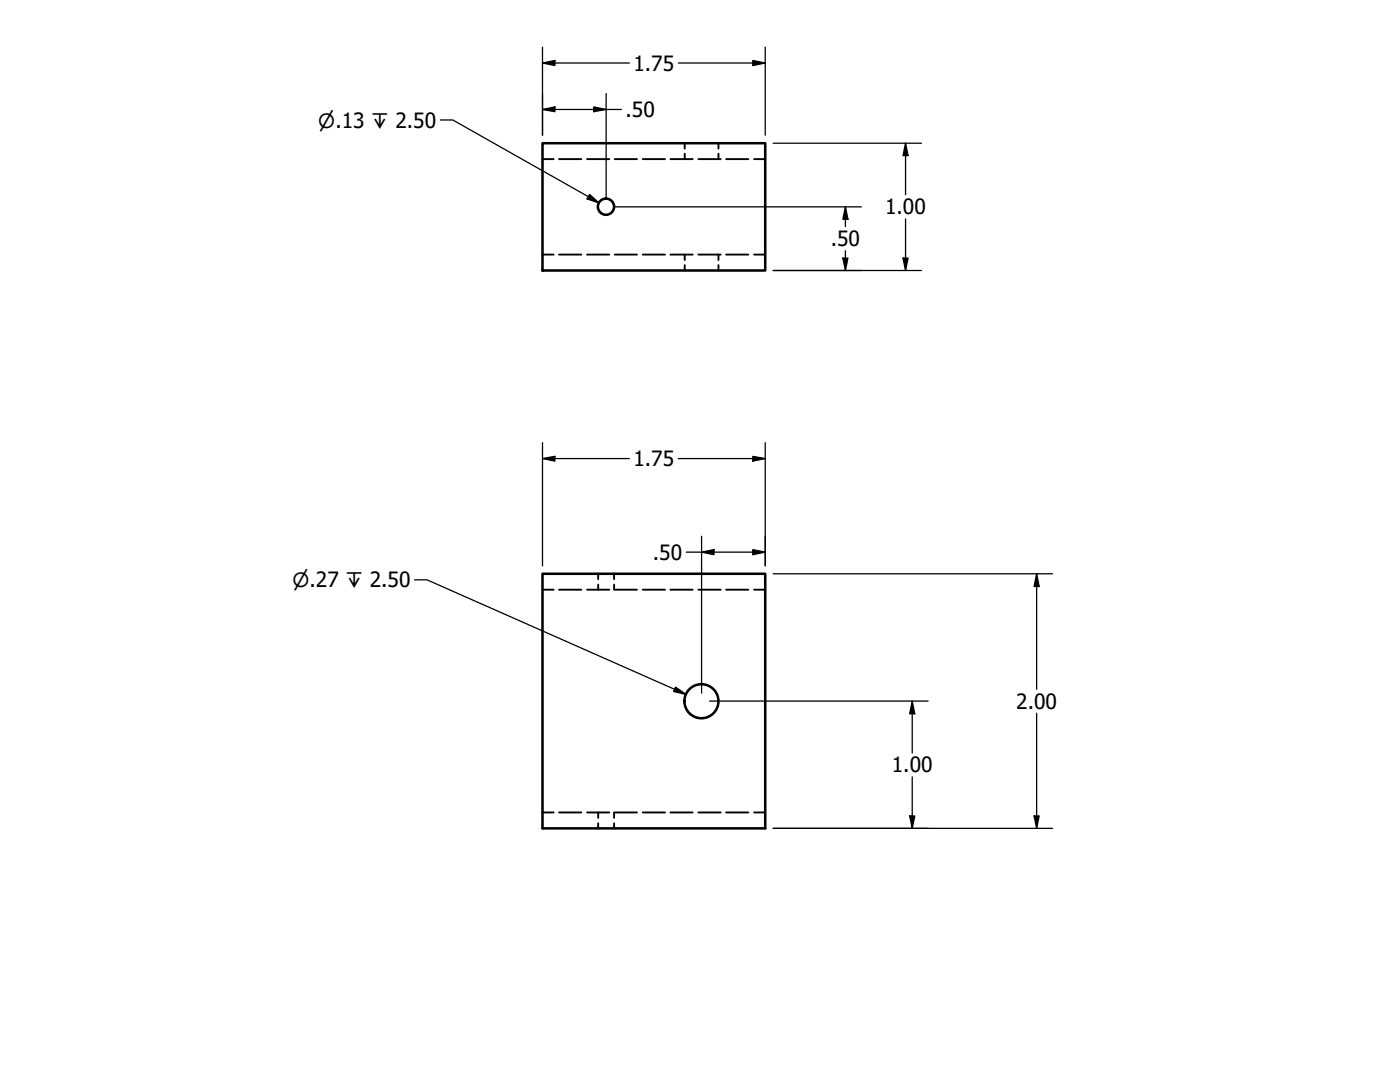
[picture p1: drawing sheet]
<svg xmlns="http://www.w3.org/2000/svg" width="279mm" height="216mm" viewBox="0 0 279 216" stroke-linecap="round" stroke-linejoin="round" font-family="sans-serif">
<!-- layer: Hidden (ANSI) -->
<g fill="none" stroke="#000" stroke-width=".38">
<path d="M108.3 31.8h2.2M111.6 31.8h4.4M117.2 31.8h4.4M122.7 31.8h4.4M128.3 31.8h4.4M133.8 31.8h4.4M136.7 28.6v1.1M136.7 30.7v1.1M139.4 31.8h4.4M143.4 28.6v1.1M143.4 30.7v1.1M144.9 31.8h4.5"/>
<path d="M150.5 31.8h2.2M108.3 50.8h2.2M111.6 50.8h4.4M117.2 50.8h4.4M122.7 50.8h4.4M128.3 50.8h4.4M133.8 50.8h4.4M136.7 50.8v1.1M136.7 52.9v1.1M139.4 50.8h4.4M143.4 50.8v1.1M143.4 52.9v1.1"/>
<path d="M144.9 50.8h4.5M150.5 50.8h2.2M108.3 117.7h2.2M111.6 117.7h4.4M117.2 117.7h4.4M119.4 114.5v1.1M119.4 116.6v1.1M122.6 114.5v1.1M122.6 116.6v1.1M122.7 117.7h4.4M128.3 117.7h4.4M133.8 117.7h4.4"/>
<path d="M139.4 117.7h4.4M144.9 117.7h4.5M150.5 117.7h2.2M108.3 162.1h2.2M111.6 162.1h4.4M117.2 162.1h4.4M119.4 162.1v1.1M119.4 164.3v1M122.6 162.1v1.1M122.6 164.3v1M122.7 162.1h4.4M128.3 162.1h4.4"/>
<path d="M133.8 162.1h4.4M139.4 162.1h4.4M144.9 162.1h4.5M150.5 162.1h2.2"/>
</g>
<!-- layer: Visible (ANSI) -->
<g fill="none" stroke="#000" stroke-width=".51">
<path d="M108.3 28.6h44.4v25.4h-44.4zM108.3 114.5h44.4v50.8h-44.4z"/>
<circle cx="120.9" cy="41.2" r="1.62"/>
<circle cx="140" cy="139.9" r="3.4"/>
</g>
<!-- layer: Dimension (ANSI) -->
<g fill="none" stroke="#000" stroke-width=".25">
<path d="M108.3 12.6l2.4-.5v1zM108.3 9.4v17.6M108.3 12.6h17.3M121 18.7v21M135.4 12.6h17.3M150.2 12.1l2.5 .5-2.5 .5zM152.7 9.4v17.6M108.3 21.8l2.4-.5v1zM108.3 21.8h15.7M118.5 21.3l2.5 .5-2.5 .5zM154.3 28.6h29.6M180.7 28.6l.5 2.5h-1z"/>
<path d="M180.7 28.6v10.3M122.6 41.3h49.3M154.3 54h29.6M168.2 51.5h1l-.5 2.5zM168.7 41.3l.5 2.5h-1zM168.7 41.3v3.9M168.7 50v4M180.2 51.5h1l-.5 2.5zM180.7 43.7v10.3M108.3 91.5l2.4-.4v.9zM108.3 88.3v24.6M108.3 91.5h17.3"/>
<path d="M135.4 91.5h17.3M150.2 91.1l2.5 .4-2.5 .5zM152.7 88.3v24.6M137 110.2h15.7M140 110.2l2.5-.5v1zM140 107v31.3M150.2 109.7l2.5 .5-2.5 .5zM154.3 114.5h55.8M206.9 114.5l.5 2.5h-1zM206.9 114.5v23M141.6 139.9h43.6M182.1 139.9l.5 2.5h-1.1z"/>
<path d="M182.1 139.9v10.3M182.1 155v10.3M206.9 142.3v23M154.3 165.3h55.8M181.5 162.8h1.1l-.5 2.5zM206.4 162.8h1l-.5 2.5z"/>
</g>
<g fill="#000">
<path d="M108.3 12.6l2.4-.5v1z" fill-rule="evenodd"/>
<path d="M150.2 12.1l2.5 .5-2.5 .5z" fill-rule="evenodd"/>
<path d="M108.3 21.8l2.4-.5v1z" fill-rule="evenodd"/>
<path d="M118.5 21.3l2.5 .5-2.5 .5z" fill-rule="evenodd"/>
<path d="M180.7 28.6l.5 2.5h-1z" fill-rule="evenodd"/>
<path d="M168.2 51.5h1l-.5 2.5z" fill-rule="evenodd"/>
<path d="M168.7 41.3l.5 2.5h-1z" fill-rule="evenodd"/>
<path d="M180.2 51.5h1l-.5 2.5z" fill-rule="evenodd"/>
<path d="M108.3 91.5l2.4-.4v.9z" fill-rule="evenodd"/>
<path d="M150.2 91.1l2.5 .4-2.5 .5z" fill-rule="evenodd"/>
<path d="M140 110.2l2.5-.5v1z" fill-rule="evenodd"/>
<path d="M150.2 109.7l2.5 .5-2.5 .5z" fill-rule="evenodd"/>
<path d="M206.9 114.5l.5 2.5h-1z" fill-rule="evenodd"/>
<path d="M182.1 139.9l.5 2.5h-1.1z" fill-rule="evenodd"/>
<path d="M181.5 162.8h1.1l-.5 2.5z" fill-rule="evenodd"/>
<path d="M206.4 162.8h1l-.5 2.5z" fill-rule="evenodd"/>
</g>
<!-- layer: Symbol (ANSI) -->
<path d="M87.9 23.9h2.5l29.2 16.6M117.7 38.8l1.9 1.7-2.4-.8zM82.7 115.7h2.5l51.7 22.9M134.8 137.1l2.1 1.5-2.5-.6z" fill="none" stroke="#000" stroke-width=".25"/>
<g fill="#000">
<path d="M117.7 38.8l1.9 1.7-2.4-.8z" fill-rule="evenodd"/>
<path d="M134.8 137.1l2.1 1.5-2.5-.6z" fill-rule="evenodd"/>
</g>
<g font-size="4.2">
<text x="126.4" y="14.1">1.75</text>
<text x="124.8" y="23.4">.50</text>
<text x="176.7" y="42.8">1.00</text>
<text x="165.8" y="49.1">.50</text>
<text x="126.4" y="93">1.75</text>
<text x="130.3" y="111.7">.50</text>
<text x="202.8" y="141.4">2.00</text>
<text x="178" y="154.1">1.00</text>
</g>
<g font-size="3.9">
<text x="63.5" y="25.5">⌀.13 ↧ 2.50</text>
<text x="58.4" y="117.2">⌀.27 ↧ 2.50</text>
</g>
</svg>
